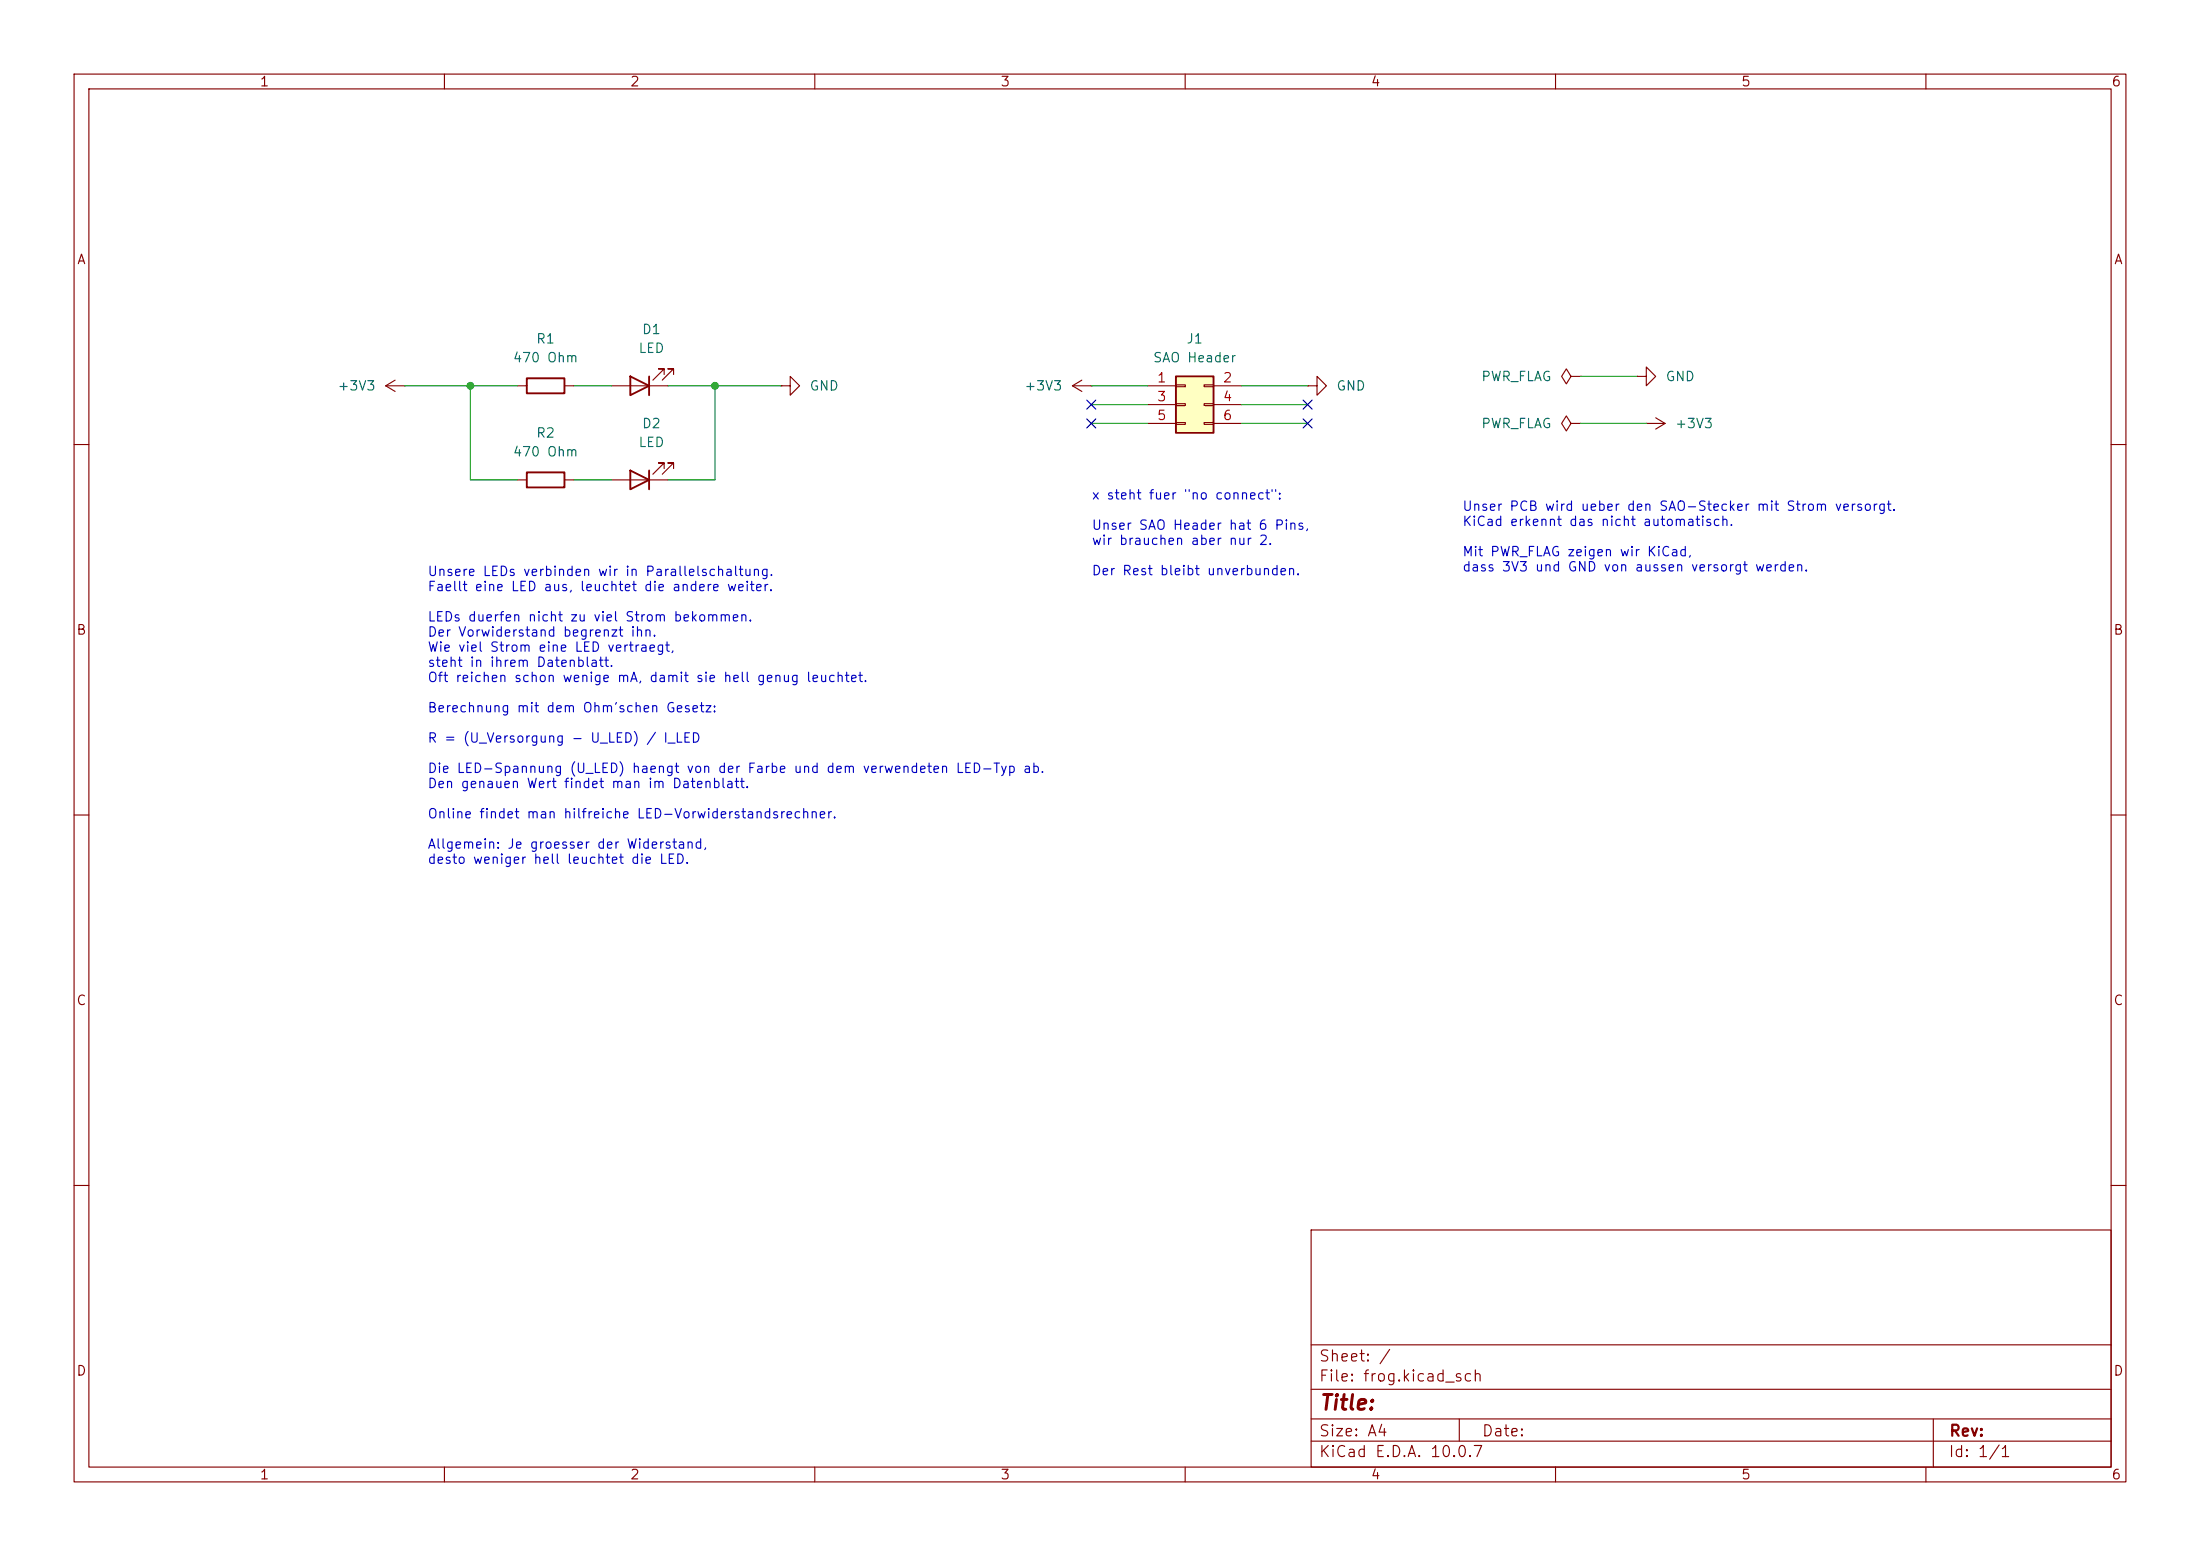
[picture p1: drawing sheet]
(kicad_sch
 (version 20260306)
 (generator "eeschema")
 (generator_version "10.0")
 (paper "A4")
 (lib_symbols
  (symbol "Connector_Generic:Conn_02x03_Odd_Even"
   (pin_names
    (offset 1.016) (hide yes)) (exclude_from_sim no) (in_bom yes) (on_board yes)
   (in_pos_files yes)
   (duplicate_pin_numbers_are_jumpers no)
   (property "Reference" "J" (at 1.27 5.08 0) (show_name no) (do_not_autoplace no) (effects (font (size 1.27 1.27))))
   (property "Value" "Conn_02x03_Odd_Even" (at 1.27 -5.08 0) (show_name no) (do_not_autoplace no) (effects (font (size 1.27 1.27))))
   (property "Footprint" "" (at 0 0 0) (show_name no) (do_not_autoplace no) (hide yes) (effects (font (size 1.27 1.27))))
   (property "Datasheet" "" (at 0 0 0) (show_name no) (do_not_autoplace no) (hide yes) (effects (font (size 1.27 1.27))))
   (property "Description" "Generic connector, double row, 02x03, odd/even pin numbering scheme (row 1 odd numbers, row 2 even numbers), script generated (kicad-library-utils/schlib/autogen/connector/)" (at 0 0 0) (show_name no) (do_not_autoplace no) (hide yes) (effects (font (size 1.27 1.27))))
   (symbol "Conn_02x03_Odd_Even_1_1"
    (rectangle (start -1.27 3.81) (end 3.81 -3.81) (stroke (width 0.254) (type default)) (fill (type background)))
    (rectangle (start -1.27 2.667) (end 0 2.413) (stroke (width 0.1524) (type default)) (fill (type none)))
    (rectangle (start -1.27 0.127) (end 0 -0.127) (stroke (width 0.1524) (type default)) (fill (type none)))
    (rectangle (start -1.27 -2.413) (end 0 -2.667) (stroke (width 0.1524) (type default)) (fill (type none)))
    (rectangle (start 3.81 2.667) (end 2.54 2.413) (stroke (width 0.1524) (type default)) (fill (type none)))
    (rectangle (start 3.81 0.127) (end 2.54 -0.127) (stroke (width 0.1524) (type default)) (fill (type none)))
    (rectangle (start 3.81 -2.413) (end 2.54 -2.667) (stroke (width 0.1524) (type default)) (fill (type none)))
    (pin passive line (at -5.08 2.54 0) (length 3.81) (name "Pin_1" (effects (font (size 1.27 1.27)))) (number "1" (effects (font (size 1.27 1.27)))))
    (pin passive line (at 7.62 2.54 180) (length 3.81) (name "Pin_2" (effects (font (size 1.27 1.27)))) (number "2" (effects (font (size 1.27 1.27)))))
    (pin passive line (at -5.08 0 0) (length 3.81) (name "Pin_3" (effects (font (size 1.27 1.27)))) (number "3" (effects (font (size 1.27 1.27)))))
    (pin passive line (at 7.62 0 180) (length 3.81) (name "Pin_4" (effects (font (size 1.27 1.27)))) (number "4" (effects (font (size 1.27 1.27)))))
    (pin passive line (at -5.08 -2.54 0) (length 3.81) (name "Pin_5" (effects (font (size 1.27 1.27)))) (number "5" (effects (font (size 1.27 1.27)))))
    (pin passive line (at 7.62 -2.54 180) (length 3.81) (name "Pin_6" (effects (font (size 1.27 1.27)))) (number "6" (effects (font (size 1.27 1.27))))))
   (embedded_fonts no))
  (symbol "Device:LED"
   (pin_numbers (hide yes))
   (pin_names
    (offset 1.016) (hide yes)) (exclude_from_sim no) (in_bom yes) (on_board yes)
   (in_pos_files yes)
   (duplicate_pin_numbers_are_jumpers no)
   (property "Reference" "D" (at 0 2.54 0) (show_name no) (do_not_autoplace no) (effects (font (size 1.27 1.27))))
   (property "Value" "LED" (at 0 -2.54 0) (show_name no) (do_not_autoplace no) (effects (font (size 1.27 1.27))))
   (property "Footprint" "" (at 0 0 0) (show_name no) (do_not_autoplace no) (hide yes) (effects (font (size 1.27 1.27))))
   (property "Datasheet" "" (at 0 0 0) (show_name no) (do_not_autoplace no) (hide yes) (effects (font (size 1.27 1.27))))
   (property "Description" "Light emitting diode" (at 0 0 0) (show_name no) (do_not_autoplace no) (hide yes) (effects (font (size 1.27 1.27))))
   (property "Sim.Pins" "1=K 2=A" (at 0 0 0) (show_name no) (do_not_autoplace no) (hide yes) (effects (font (size 1.27 1.27))))
   (symbol "LED_0_1"
    (polyline (pts (xy -3.048 -0.762) (xy -4.572 -2.286) (xy -3.81 -2.286) (xy -4.572 -2.286) (xy -4.572 -1.524)) (stroke (width 0) (type default)) (fill (type none)))
    (polyline (pts (xy -1.778 -0.762) (xy -3.302 -2.286) (xy -2.54 -2.286) (xy -3.302 -2.286) (xy -3.302 -1.524)) (stroke (width 0) (type default)) (fill (type none)))
    (polyline (pts (xy -1.27 0) (xy 1.27 0)) (stroke (width 0) (type default)) (fill (type none)))
    (polyline (pts (xy -1.27 -1.27) (xy -1.27 1.27)) (stroke (width 0.254) (type default)) (fill (type none)))
    (polyline (pts (xy 1.27 -1.27) (xy 1.27 1.27) (xy -1.27 0) (xy 1.27 -1.27)) (stroke (width 0.254) (type default)) (fill (type none))))
   (symbol "LED_1_1"
    (pin passive line (at -3.81 0 0) (length 2.54) (name "K" (effects (font (size 1.27 1.27)))) (number "1" (effects (font (size 1.27 1.27)))))
    (pin passive line (at 3.81 0 180) (length 2.54) (name "A" (effects (font (size 1.27 1.27)))) (number "2" (effects (font (size 1.27 1.27))))))
   (embedded_fonts no))
  (symbol "Device:R"
   (pin_numbers (hide yes))
   (pin_names
    (offset 0)) (exclude_from_sim no) (in_bom yes) (on_board yes)
   (in_pos_files yes)
   (duplicate_pin_numbers_are_jumpers no)
   (property "Reference" "R" (at 2.032 0 90) (show_name no) (do_not_autoplace no) (effects (font (size 1.27 1.27))))
   (property "Value" "R" (at 0 0 90) (show_name no) (do_not_autoplace no) (effects (font (size 1.27 1.27))))
   (property "Footprint" "" (at -1.778 0 90) (show_name no) (do_not_autoplace no) (hide yes) (effects (font (size 1.27 1.27))))
   (property "Datasheet" "" (at 0 0 0) (show_name no) (do_not_autoplace no) (hide yes) (effects (font (size 1.27 1.27))))
   (property "Description" "Resistor" (at 0 0 0) (show_name no) (do_not_autoplace no) (hide yes) (effects (font (size 1.27 1.27))))
   (symbol "R_0_1"
    (rectangle (start -1.016 -2.54) (end 1.016 2.54) (stroke (width 0.254) (type default)) (fill (type none))))
   (symbol "R_1_1"
    (pin passive line (at 0 3.81 270) (length 1.27) (name "" (effects (font (size 1.27 1.27)))) (number "1" (effects (font (size 1.27 1.27)))))
    (pin passive line (at 0 -3.81 90) (length 1.27) (name "" (effects (font (size 1.27 1.27)))) (number "2" (effects (font (size 1.27 1.27))))))
   (embedded_fonts no))
  (symbol "power:+3V3"
   (power global)
   (pin_numbers (hide yes))
   (pin_names
    (offset 0) (hide yes)) (exclude_from_sim no) (in_bom yes) (on_board yes)
   (in_pos_files yes)
   (duplicate_pin_numbers_are_jumpers no)
   (property "Reference" "#PWR" (at 0 -3.81 0) (show_name no) (do_not_autoplace no) (hide yes) (effects (font (size 1.27 1.27))))
   (property "Value" "+3V3" (at 0 3.556 0) (show_name no) (do_not_autoplace no) (effects (font (size 1.27 1.27))))
   (property "Footprint" "" (at 0 0 0) (show_name no) (do_not_autoplace no) (hide yes) (effects (font (size 1.27 1.27))))
   (property "Datasheet" "" (at 0 0 0) (show_name no) (do_not_autoplace no) (hide yes) (effects (font (size 1.27 1.27))))
   (property "Description" "Power symbol creates a global label with name \"+3V3\"" (at 0 0 0) (show_name no) (do_not_autoplace no) (hide yes) (effects (font (size 1.27 1.27))))
   (symbol "+3V3_0_1"
    (polyline (pts (xy -0.762 1.27) (xy 0 2.54)) (stroke (width 0) (type default)) (fill (type none)))
    (polyline (pts (xy 0 2.54) (xy 0.762 1.27)) (stroke (width 0) (type default)) (fill (type none)))
    (polyline (pts (xy 0 0) (xy 0 2.54)) (stroke (width 0) (type default)) (fill (type none))))
   (symbol "+3V3_1_1"
    (pin power_in line (at 0 0 90) (length 0) (name "" (effects (font (size 1.27 1.27)))) (number "1" (effects (font (size 1.27 1.27))))))
   (embedded_fonts no))
  (symbol "power:GND"
   (power global)
   (pin_numbers (hide yes))
   (pin_names
    (offset 0) (hide yes)) (exclude_from_sim no) (in_bom yes) (on_board yes)
   (in_pos_files yes)
   (duplicate_pin_numbers_are_jumpers no)
   (property "Reference" "#PWR" (at 0 -6.35 0) (show_name no) (do_not_autoplace no) (hide yes) (effects (font (size 1.27 1.27))))
   (property "Value" "GND" (at 0 -3.81 0) (show_name no) (do_not_autoplace no) (effects (font (size 1.27 1.27))))
   (property "Footprint" "" (at 0 0 0) (show_name no) (do_not_autoplace no) (hide yes) (effects (font (size 1.27 1.27))))
   (property "Datasheet" "" (at 0 0 0) (show_name no) (do_not_autoplace no) (hide yes) (effects (font (size 1.27 1.27))))
   (property "Description" "Power symbol creates a global label with name \"GND\" , ground" (at 0 0 0) (show_name no) (do_not_autoplace no) (hide yes) (effects (font (size 1.27 1.27))))
   (symbol "GND_0_1"
    (polyline (pts (xy 0 0) (xy 0 -1.27) (xy 1.27 -1.27) (xy 0 -2.54) (xy -1.27 -1.27) (xy 0 -1.27)) (stroke (width 0) (type default)) (fill (type none))))
   (symbol "GND_1_1"
    (pin power_in line (at 0 0 270) (length 0) (name "" (effects (font (size 1.27 1.27)))) (number "1" (effects (font (size 1.27 1.27))))))
   (embedded_fonts no))
  (symbol "power:PWR_FLAG"
   (power global)
   (pin_numbers (hide yes))
   (pin_names
    (offset 0) (hide yes)) (exclude_from_sim no) (in_bom yes) (on_board yes)
   (in_pos_files yes)
   (duplicate_pin_numbers_are_jumpers no)
   (property "Reference" "#FLG" (at 0 1.905 0) (show_name no) (do_not_autoplace no) (hide yes) (effects (font (size 1.27 1.27))))
   (property "Value" "PWR_FLAG" (at 0 3.81 0) (show_name no) (do_not_autoplace no) (effects (font (size 1.27 1.27))))
   (property "Footprint" "" (at 0 0 0) (show_name no) (do_not_autoplace no) (hide yes) (effects (font (size 1.27 1.27))))
   (property "Datasheet" "" (at 0 0 0) (show_name no) (do_not_autoplace no) (hide yes) (effects (font (size 1.27 1.27))))
   (property "Description" "Special symbol for telling ERC where power comes from" (at 0 0 0) (show_name no) (do_not_autoplace no) (hide yes) (effects (font (size 1.27 1.27))))
   (symbol "PWR_FLAG_0_0"
    (pin power_out line (at 0 0 90) (length 0) (name "" (effects (font (size 1.27 1.27)))) (number "1" (effects (font (size 1.27 1.27))))))
   (symbol "PWR_FLAG_0_1"
    (polyline (pts (xy 0 0) (xy 0 1.27) (xy -1.016 1.905) (xy 0 2.54) (xy 1.016 1.905) (xy 0 1.27)) (stroke (width 0) (type default)) (fill (type none))))
   (embedded_fonts no)))
 (text "Unser PCB wird ueber den SAO-Stecker mit Strom versorgt. \nKiCad erkennt das nicht automatisch.\n\nMit PWR_FLAG zeigen wir KiCad, \ndass 3V3 und GND von aussen versorgt werden."
  (exclude_from_sim no)
  (at 197.358 72.644 0)
  (effects (font (size 1.27 1.27)) (justify left)))
 (text "x steht fuer \"no connect\":\n\nUnser SAO Header hat 6 Pins,\nwir brauchen aber nur 2.\n\nDer Rest bleibt unverbunden."
  (exclude_from_sim no)
  (at 147.32 72.136 0)
  (effects (font (size 1.27 1.27)) (justify left)))
 (text "Unsere LEDs verbinden wir in Parallelschaltung.\nFaellt eine LED aus, leuchtet die andere weiter.\n\nLEDs duerfen nicht zu viel Strom bekommen.\nDer Vorwiderstand begrenzt ihn.\nWie viel Strom eine LED vertraegt, \nsteht in ihrem Datenblatt. \nOft reichen schon wenige mA, damit sie hell genug leuchtet.\n\nBerechnung mit dem Ohm'schen Gesetz:\n\nR = (U_Versorgung - U_LED) / I_LED\n\nDie LED-Spannung (U_LED) haengt von der Farbe und dem verwendeten LED-Typ ab. \nDen genauen Wert findet man im Datenblatt.\n\nOnline findet man hilfreiche LED-Vorwiderstandsrechner.\n\nAllgemein: Je groesser der Widerstand, \ndesto weniger hell leuchtet die LED."
  (exclude_from_sim no)
  (at 57.658 96.774 0)
  (effects (font (size 1.27 1.27)) (justify left)))
 (junction
  (at 63.5 52.07)
  (diameter 0)
  (color 0 0 0 0))
 (junction
  (at 96.52 52.07)
  (diameter 0)
  (color 0 0 0 0))
 (no_connect
  (at 176.53 57.15))
 (no_connect
  (at 176.53 54.61))
 (no_connect
  (at 147.32 54.61))
 (no_connect
  (at 147.32 57.15))
 (wire
  (pts (xy 63.5 52.07) (xy 63.5 64.77))
  (stroke (width 0) (type default)))
 (wire
  (pts (xy 167.64 57.15) (xy 176.53 57.15))
  (stroke (width 0) (type default)))
 (wire
  (pts (xy 147.32 52.07) (xy 154.94 52.07))
  (stroke (width 0) (type default)))
 (wire
  (pts (xy 63.5 64.77) (xy 69.85 64.77))
  (stroke (width 0) (type default)))
 (wire
  (pts (xy 77.47 64.77) (xy 82.55 64.77))
  (stroke (width 0) (type default)))
 (wire
  (pts (xy 213.36 57.15) (xy 222.25 57.15))
  (stroke (width 0) (type default)))
 (wire
  (pts (xy 96.52 64.77) (xy 90.17 64.77))
  (stroke (width 0) (type default)))
 (wire
  (pts (xy 90.17 52.07) (xy 96.52 52.07))
  (stroke (width 0) (type default)))
 (wire
  (pts (xy 147.32 57.15) (xy 154.94 57.15))
  (stroke (width 0) (type default)))
 (wire
  (pts (xy 96.52 52.07) (xy 96.52 64.77))
  (stroke (width 0) (type default)))
 (wire
  (pts (xy 54.61 52.07) (xy 63.5 52.07))
  (stroke (width 0) (type default)))
 (wire
  (pts (xy 147.32 54.61) (xy 154.94 54.61))
  (stroke (width 0) (type default)))
 (wire
  (pts (xy 96.52 52.07) (xy 105.41 52.07))
  (stroke (width 0) (type default)))
 (wire
  (pts (xy 77.47 52.07) (xy 82.55 52.07))
  (stroke (width 0) (type default)))
 (wire
  (pts (xy 167.64 52.07) (xy 176.53 52.07))
  (stroke (width 0) (type default)))
 (wire
  (pts (xy 167.64 54.61) (xy 176.53 54.61))
  (stroke (width 0) (type default)))
 (wire
  (pts (xy 69.85 52.07) (xy 63.5 52.07))
  (stroke (width 0) (type default)))
 (wire
  (pts (xy 213.36 50.8) (xy 220.98 50.8))
  (stroke (width 0) (type default)))
 (symbol
  (lib_id "power:+3V3")
  (at 54.61 52.07 90)
  (unit 1)
  (body_style 1)
  (exclude_from_sim no)
  (in_bom yes)
  (on_board yes)
  (in_pos_files yes)
  (dnp no)
  (fields_autoplaced yes)
  (property "Reference" "#PWR03" (at 58.42 52.07 0) (hide yes) (show_name no) (do_not_autoplace no) (effects (font (size 1.27 1.27))))
  (property "Value" "+3V3" (at 50.8 52.0699 90) (show_name no) (do_not_autoplace no) (effects (font (size 1.27 1.27)) (justify left)))
  (property "Footprint" "" (at 54.61 52.07 0) (hide yes) (show_name no) (do_not_autoplace no) (effects (font (size 1.27 1.27))))
  (property "Datasheet" "" (at 54.61 52.07 0) (hide yes) (show_name no) (do_not_autoplace no) (effects (font (size 1.27 1.27))))
  (property "Description" "Power symbol creates a global label with name \"+3V3\"" (at 54.61 52.07 0) (hide yes) (show_name no) (do_not_autoplace no) (effects (font (size 1.27 1.27))))
  (pin "1"))
 (symbol
  (lib_id "power:GND")
  (at 105.41 52.07 90)
  (unit 1)
  (body_style 1)
  (exclude_from_sim no)
  (in_bom yes)
  (on_board yes)
  (in_pos_files yes)
  (dnp no)
  (fields_autoplaced yes)
  (property "Reference" "#PWR04" (at 111.76 52.07 0) (hide yes) (show_name no) (do_not_autoplace no) (effects (font (size 1.27 1.27))))
  (property "Value" "GND" (at 109.22 52.0699 90) (show_name no) (do_not_autoplace no) (effects (font (size 1.27 1.27)) (justify right)))
  (property "Footprint" "" (at 105.41 52.07 0) (hide yes) (show_name no) (do_not_autoplace no) (effects (font (size 1.27 1.27))))
  (property "Datasheet" "" (at 105.41 52.07 0) (hide yes) (show_name no) (do_not_autoplace no) (effects (font (size 1.27 1.27))))
  (property "Description" "Power symbol creates a global label with name \"GND\" , ground" (at 105.41 52.07 0) (hide yes) (show_name no) (do_not_autoplace no) (effects (font (size 1.27 1.27))))
  (pin "1"))
 (symbol
  (lib_id "Device:R")
  (at 73.66 52.07 90)
  (unit 1)
  (body_style 1)
  (exclude_from_sim no)
  (in_bom yes)
  (on_board yes)
  (in_pos_files yes)
  (dnp no)
  (fields_autoplaced yes)
  (property "Reference" "R1" (at 73.66 45.72 90) (show_name no) (do_not_autoplace no) (effects (font (size 1.27 1.27))))
  (property "Value" "470 Ohm" (at 73.66 48.26 90) (show_name no) (do_not_autoplace no) (effects (font (size 1.27 1.27))))
  (property "Footprint" "Resistor_THT:R_Axial_DIN0207_L6.3mm_D2.5mm_P7.62mm_Horizontal" (at 73.66 53.848 90) (hide yes) (show_name no) (do_not_autoplace no) (effects (font (size 1.27 1.27))))
  (property "Datasheet" "" (at 73.66 52.07 0) (hide yes) (show_name no) (do_not_autoplace no) (effects (font (size 1.27 1.27))))
  (property "Description" "Resistor" (at 73.66 52.07 0) (hide yes) (show_name no) (do_not_autoplace no) (effects (font (size 1.27 1.27))))
  (pin "2")
  (pin "1"))
 (symbol
  (lib_id "Connector_Generic:Conn_02x03_Odd_Even")
  (at 160.02 54.61 0)
  (unit 1)
  (body_style 1)
  (exclude_from_sim no)
  (in_bom yes)
  (on_board yes)
  (in_pos_files yes)
  (dnp no)
  (fields_autoplaced yes)
  (property "Reference" "J1" (at 161.29 45.72 0) (show_name no) (do_not_autoplace no) (effects (font (size 1.27 1.27))))
  (property "Value" "SAO Header" (at 161.29 48.26 0) (show_name no) (do_not_autoplace no) (effects (font (size 1.27 1.27))))
  (property "Footprint" "Connector_PinHeader_2.54mm:PinHeader_2x03_P2.54mm_Vertical" (at 160.02 54.61 0) (hide yes) (show_name no) (do_not_autoplace no) (effects (font (size 1.27 1.27))))
  (property "Datasheet" "" (at 160.02 54.61 0) (hide yes) (show_name no) (do_not_autoplace no) (effects (font (size 1.27 1.27))))
  (property "Description" "Generic connector, double row, 02x03, odd/even pin numbering scheme (row 1 odd numbers, row 2 even numbers), script generated (kicad-library-utils/schlib/autogen/connector/)" (at 160.02 54.61 0) (hide yes) (show_name no) (do_not_autoplace no) (effects (font (size 1.27 1.27))))
  (pin "6")
  (pin "3")
  (pin "4")
  (pin "1")
  (pin "5")
  (pin "2"))
 (symbol
  (lib_id "Device:LED")
  (at 86.36 52.07 180)
  (unit 1)
  (body_style 1)
  (exclude_from_sim no)
  (in_bom yes)
  (on_board yes)
  (in_pos_files yes)
  (dnp no)
  (fields_autoplaced yes)
  (property "Reference" "D1" (at 87.9475 44.45 0) (show_name no) (do_not_autoplace no) (effects (font (size 1.27 1.27))))
  (property "Value" "LED" (at 87.9475 46.99 0) (show_name no) (do_not_autoplace no) (effects (font (size 1.27 1.27))))
  (property "Footprint" "LED_THT:LED_D3.0mm" (at 86.36 52.07 0) (hide yes) (show_name no) (do_not_autoplace no) (effects (font (size 1.27 1.27))))
  (property "Datasheet" "" (at 86.36 52.07 0) (hide yes) (show_name no) (do_not_autoplace no) (effects (font (size 1.27 1.27))))
  (property "Description" "Light emitting diode" (at 86.36 52.07 0) (hide yes) (show_name no) (do_not_autoplace no) (effects (font (size 1.27 1.27))))
  (property "Sim.Pins" "1=K 2=A" (at 86.36 52.07 0) (hide yes) (show_name no) (do_not_autoplace no) (effects (font (size 1.27 1.27))))
  (pin "2")
  (pin "1"))
 (symbol
  (lib_id "Device:R")
  (at 73.66 64.77 90)
  (unit 1)
  (body_style 1)
  (exclude_from_sim no)
  (in_bom yes)
  (on_board yes)
  (in_pos_files yes)
  (dnp no)
  (fields_autoplaced yes)
  (property "Reference" "R2" (at 73.66 58.42 90) (show_name no) (do_not_autoplace no) (effects (font (size 1.27 1.27))))
  (property "Value" "470 Ohm" (at 73.66 60.96 90) (show_name no) (do_not_autoplace no) (effects (font (size 1.27 1.27))))
  (property "Footprint" "Resistor_THT:R_Axial_DIN0207_L6.3mm_D2.5mm_P7.62mm_Horizontal" (at 73.66 66.548 90) (hide yes) (show_name no) (do_not_autoplace no) (effects (font (size 1.27 1.27))))
  (property "Datasheet" "" (at 73.66 64.77 0) (hide yes) (show_name no) (do_not_autoplace no) (effects (font (size 1.27 1.27))))
  (property "Description" "Resistor" (at 73.66 64.77 0) (hide yes) (show_name no) (do_not_autoplace no) (effects (font (size 1.27 1.27))))
  (pin "2")
  (pin "1"))
 (symbol
  (lib_id "power:GND")
  (at 176.53 52.07 90)
  (unit 1)
  (body_style 1)
  (exclude_from_sim no)
  (in_bom yes)
  (on_board yes)
  (in_pos_files yes)
  (dnp no)
  (fields_autoplaced yes)
  (property "Reference" "#PWR02" (at 182.88 52.07 0) (hide yes) (show_name no) (do_not_autoplace no) (effects (font (size 1.27 1.27))))
  (property "Value" "GND" (at 180.34 52.0699 90) (show_name no) (do_not_autoplace no) (effects (font (size 1.27 1.27)) (justify right)))
  (property "Footprint" "" (at 176.53 52.07 0) (hide yes) (show_name no) (do_not_autoplace no) (effects (font (size 1.27 1.27))))
  (property "Datasheet" "" (at 176.53 52.07 0) (hide yes) (show_name no) (do_not_autoplace no) (effects (font (size 1.27 1.27))))
  (property "Description" "Power symbol creates a global label with name \"GND\" , ground" (at 176.53 52.07 0) (hide yes) (show_name no) (do_not_autoplace no) (effects (font (size 1.27 1.27))))
  (pin "1"))
 (symbol
  (lib_id "power:PWR_FLAG")
  (at 213.36 57.15 90)
  (unit 1)
  (body_style 1)
  (exclude_from_sim no)
  (in_bom yes)
  (on_board yes)
  (in_pos_files yes)
  (dnp no)
  (fields_autoplaced yes)
  (property "Reference" "#FLG02" (at 211.455 57.15 0) (hide yes) (show_name no) (do_not_autoplace no) (effects (font (size 1.27 1.27))))
  (property "Value" "PWR_FLAG" (at 209.55 57.1499 90) (show_name no) (do_not_autoplace no) (effects (font (size 1.27 1.27)) (justify left)))
  (property "Footprint" "" (at 213.36 57.15 0) (hide yes) (show_name no) (do_not_autoplace no) (effects (font (size 1.27 1.27))))
  (property "Datasheet" "" (at 213.36 57.15 0) (hide yes) (show_name no) (do_not_autoplace no) (effects (font (size 1.27 1.27))))
  (property "Description" "Special symbol for telling ERC where power comes from" (at 213.36 57.15 0) (hide yes) (show_name no) (do_not_autoplace no) (effects (font (size 1.27 1.27))))
  (pin "1"))
 (symbol
  (lib_id "Device:LED")
  (at 86.36 64.77 180)
  (unit 1)
  (body_style 1)
  (exclude_from_sim no)
  (in_bom yes)
  (on_board yes)
  (in_pos_files yes)
  (dnp no)
  (fields_autoplaced yes)
  (property "Reference" "D2" (at 87.9475 57.15 0) (show_name no) (do_not_autoplace no) (effects (font (size 1.27 1.27))))
  (property "Value" "LED" (at 87.9475 59.69 0) (show_name no) (do_not_autoplace no) (effects (font (size 1.27 1.27))))
  (property "Footprint" "LED_THT:LED_D3.0mm" (at 86.36 64.77 0) (hide yes) (show_name no) (do_not_autoplace no) (effects (font (size 1.27 1.27))))
  (property "Datasheet" "" (at 86.36 64.77 0) (hide yes) (show_name no) (do_not_autoplace no) (effects (font (size 1.27 1.27))))
  (property "Description" "Light emitting diode" (at 86.36 64.77 0) (hide yes) (show_name no) (do_not_autoplace no) (effects (font (size 1.27 1.27))))
  (property "Sim.Pins" "1=K 2=A" (at 86.36 64.77 0) (hide yes) (show_name no) (do_not_autoplace no) (effects (font (size 1.27 1.27))))
  (pin "2")
  (pin "1"))
 (symbol
  (lib_id "power:GND")
  (at 220.98 50.8 90)
  (unit 1)
  (body_style 1)
  (exclude_from_sim no)
  (in_bom yes)
  (on_board yes)
  (in_pos_files yes)
  (dnp no)
  (fields_autoplaced yes)
  (property "Reference" "#PWR05" (at 227.33 50.8 0) (hide yes) (show_name no) (do_not_autoplace no) (effects (font (size 1.27 1.27))))
  (property "Value" "GND" (at 224.79 50.7999 90) (show_name no) (do_not_autoplace no) (effects (font (size 1.27 1.27)) (justify right)))
  (property "Footprint" "" (at 220.98 50.8 0) (hide yes) (show_name no) (do_not_autoplace no) (effects (font (size 1.27 1.27))))
  (property "Datasheet" "" (at 220.98 50.8 0) (hide yes) (show_name no) (do_not_autoplace no) (effects (font (size 1.27 1.27))))
  (property "Description" "Power symbol creates a global label with name \"GND\" , ground" (at 220.98 50.8 0) (hide yes) (show_name no) (do_not_autoplace no) (effects (font (size 1.27 1.27))))
  (pin "1"))
 (symbol
  (lib_id "power:+3V3")
  (at 147.32 52.07 90)
  (unit 1)
  (body_style 1)
  (exclude_from_sim no)
  (in_bom yes)
  (on_board yes)
  (in_pos_files yes)
  (dnp no)
  (fields_autoplaced yes)
  (property "Reference" "#PWR01" (at 151.13 52.07 0) (hide yes) (show_name no) (do_not_autoplace no) (effects (font (size 1.27 1.27))))
  (property "Value" "+3V3" (at 143.51 52.0699 90) (show_name no) (do_not_autoplace no) (effects (font (size 1.27 1.27)) (justify left)))
  (property "Footprint" "" (at 147.32 52.07 0) (hide yes) (show_name no) (do_not_autoplace no) (effects (font (size 1.27 1.27))))
  (property "Datasheet" "" (at 147.32 52.07 0) (hide yes) (show_name no) (do_not_autoplace no) (effects (font (size 1.27 1.27))))
  (property "Description" "Power symbol creates a global label with name \"+3V3\"" (at 147.32 52.07 0) (hide yes) (show_name no) (do_not_autoplace no) (effects (font (size 1.27 1.27))))
  (pin "1"))
 (symbol
  (lib_id "power:+3V3")
  (at 222.25 57.15 270)
  (unit 1)
  (body_style 1)
  (exclude_from_sim no)
  (in_bom yes)
  (on_board yes)
  (in_pos_files yes)
  (dnp no)
  (fields_autoplaced yes)
  (property "Reference" "#PWR06" (at 218.44 57.15 0) (hide yes) (show_name no) (do_not_autoplace no) (effects (font (size 1.27 1.27))))
  (property "Value" "+3V3" (at 226.06 57.1499 90) (show_name no) (do_not_autoplace no) (effects (font (size 1.27 1.27)) (justify left)))
  (property "Footprint" "" (at 222.25 57.15 0) (hide yes) (show_name no) (do_not_autoplace no) (effects (font (size 1.27 1.27))))
  (property "Datasheet" "" (at 222.25 57.15 0) (hide yes) (show_name no) (do_not_autoplace no) (effects (font (size 1.27 1.27))))
  (property "Description" "Power symbol creates a global label with name \"+3V3\"" (at 222.25 57.15 0) (hide yes) (show_name no) (do_not_autoplace no) (effects (font (size 1.27 1.27))))
  (pin "1"))
 (symbol
  (lib_id "power:PWR_FLAG")
  (at 213.36 50.8 90)
  (unit 1)
  (body_style 1)
  (exclude_from_sim no)
  (in_bom yes)
  (on_board yes)
  (in_pos_files yes)
  (dnp no)
  (fields_autoplaced yes)
  (property "Reference" "#FLG01" (at 211.455 50.8 0) (hide yes) (show_name no) (do_not_autoplace no) (effects (font (size 1.27 1.27))))
  (property "Value" "PWR_FLAG" (at 209.55 50.7999 90) (show_name no) (do_not_autoplace no) (effects (font (size 1.27 1.27)) (justify left)))
  (property "Footprint" "" (at 213.36 50.8 0) (hide yes) (show_name no) (do_not_autoplace no) (effects (font (size 1.27 1.27))))
  (property "Datasheet" "" (at 213.36 50.8 0) (hide yes) (show_name no) (do_not_autoplace no) (effects (font (size 1.27 1.27))))
  (property "Description" "Special symbol for telling ERC where power comes from" (at 213.36 50.8 0) (hide yes) (show_name no) (do_not_autoplace no) (effects (font (size 1.27 1.27))))
  (pin "1"))
 (sheet_instances
  (path ""
   (page "1")))
 (embedded_fonts no))
